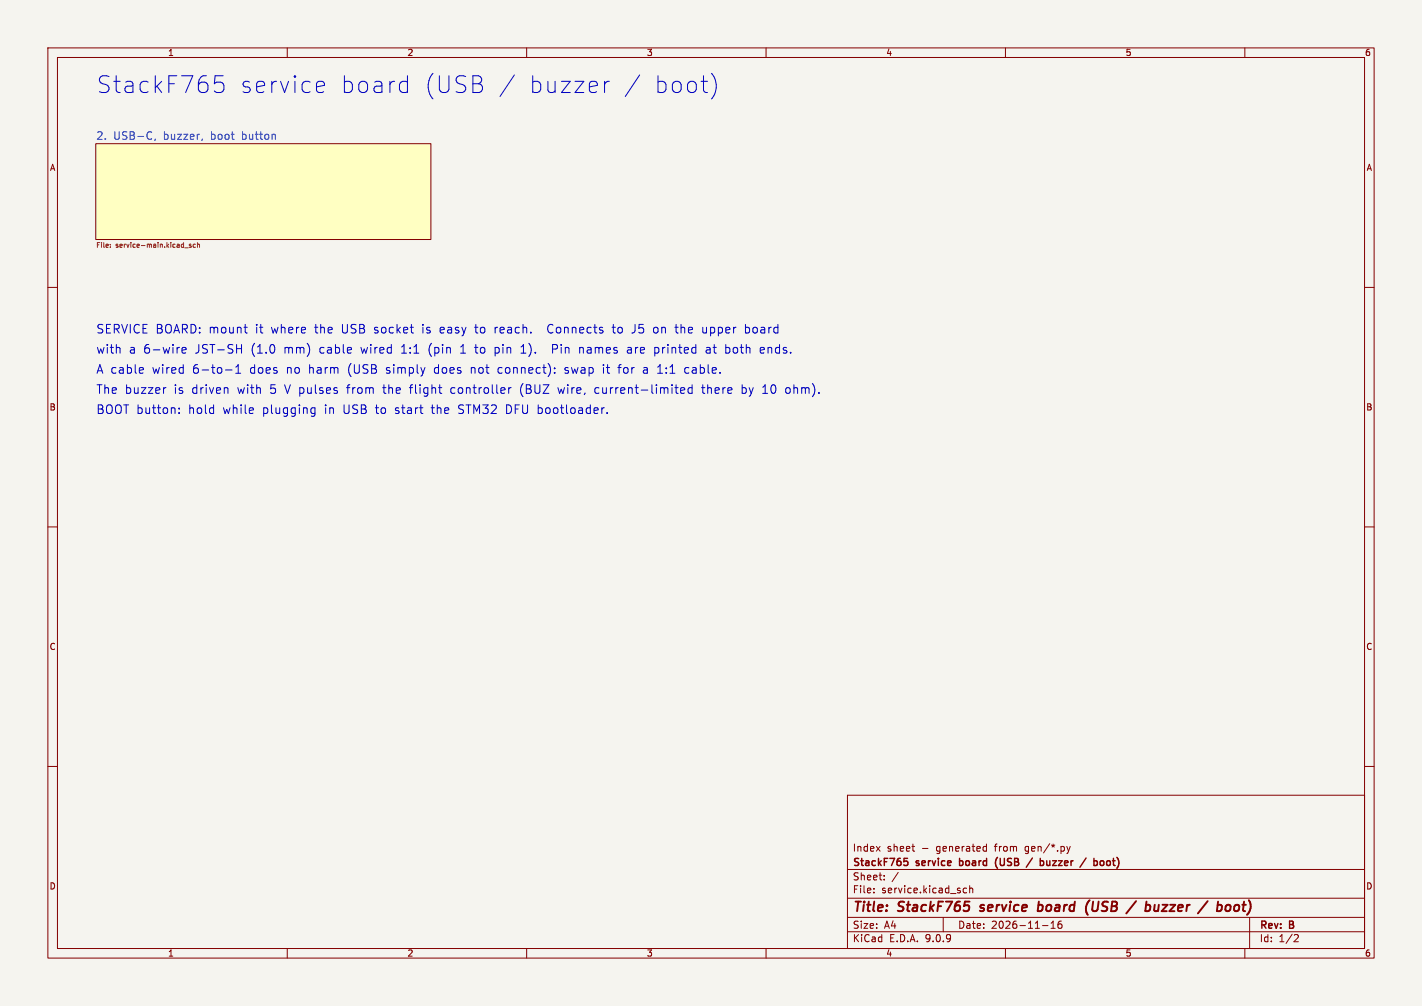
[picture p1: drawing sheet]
<svg xmlns="http://www.w3.org/2000/svg" width="297mm" height="210mm" viewBox="0 0 297 210" stroke-linecap="round" stroke-linejoin="round" font-family="sans-serif">
<path d="M0 0h297v210h-297z" fill="#f5f4ef" stroke="#f5f4ef" stroke-width=".21"/>
<g fill="none" stroke="#840000" stroke-width=".21">
<path d="M10 10h277v190h-277zM12 12h273v186h-273zM60 10v2M110 10v2M160 10v2M210 10v2M260 10v2M20 30h70v20h-70zM10 60h2M285 60h2M10 110h2M285 110h2"/>
<path d="M10 160h2M177 166h108v32h-108zM190.5 176.7h.5M190.9 177.7h.1M205.6 176.7l.4 .1M206 177.6l-.4 .1M206 176.2v1.5M222.8 176.7l.4 1M223.2 177.7l-.4 .5M223.5 176.7l-.3 1M285 160h2M60 198v2"/>
<path d="M110 198v2M160 198v2M177 194.5h108M177 191.5h108M177 187.5h108M177 181.5h108M182.5 186.3v.1M182.5 185.5v.1M184.7 183.6v.1M184.7 182.8v.1M187.6 182.1l-1.3 2M197 191.5v3"/>
<path d="M201.9 185.5l-.4-.1-.3 .3 .1 .6h.6M202.5 185.5l.2-.1 .4 .1 .1 .9M202.5 184.9v1.5M210 198v2M217.7 193.2h1.2M219.5 193.8h.9M219.5 192.7l.5-.4v1.5M221.7 192.3l-.5 .1a1.01 1.01 0 0 0 0 1.4l.5-.1 .1-.5-.3-.3h-.4l-.1 .3M260 198v2M261 191.5v6.5M270.5 195.1l.5 .1 .2 .3-1 1.1h1"/>
</g>
<g fill="none" stroke="#840000" stroke-width=".4">
<path d="M204.6 190.1l.2 .1M204.9 189l-.1 .4M216.9 189h.7M217 188.2l-.3 2M217.6 190a.66 .66 0 0 1-.9 .1M227.6 187.9l-.3 .4M228.3 188.2l-.2 1.6 .3 .4M237.3 188.1l-2.1 2.6M241.2 188.9l-.1 1M241.9 190l-.3 .2-.5-.1M242 188.9l-.1 1.3M254.2 190.1l.1 .1"/>
<path d="M254.4 188.2l-.2 2M254.5 188.9l-.2 .1M257.9 189.1l.1-.1a.5 .5 0 0 1 .8 .3v.5l-.2 .3a.5 .5 0 0 1-.9-.3z"/>
</g>
<path d="M188.8 179.2h.8M188.8 179.8h.5l.3 .2-.1 .6h-.7M200.4 179.2v1.5M200.6 179.7l-.2 .1M208.3 179a1.72 1.72 0 0 0 0 2.3M215.6 179.1l-1.3 1.9M217.7 179.7l.3 .3v.4l-.3 .3M218.6 179.7l.1 .9h.5M230.1 179.7l.3 .1 .2 .2-.1 .5-.4 .2M231.6 179.7l-.3 .1-.2 .2 .1 .5 .4 .2M200.4 180.6l.2 .1" fill="none" stroke="#840000" stroke-width=".3"/>
<path d="M20 30h70v20h-70z" fill="#ffffc2" stroke="#ffffc2" stroke-width=".21"/>
<path d="M32.4 29l-.1 .3M42.3 29l-.2 .3" fill="none" stroke="#006464" stroke-width=".21"/>
<path d="M23.1 51.5v.1M23.1 51v.1M38.6 51.7h.7M39.9 51l-.4 .1 .4 .3v.2h-.4M40.8 51h-.3l-.2 .2 .1 .4h.4M41.2 51.1l.4-.1 .1 .6M41.2 50.6v1" fill="none" stroke="#725600" stroke-width=".21"/>
<g fill="none" stroke="#0000c2" stroke-width=".21">
<path d="M46.6 15.8h-1.7l-.1 1.7 .5-.4h.8l.3 .2 .4 .5v.8l-.2 .4-.5 .3h-.8l-.5-.3M66.6 17h.7l.3 .1 .2 .7-1.7 .3M67.6 19.1l-.3 .2h-.7M84.1 17h.7l.3 .1M85.1 19.1l-.3 .2h-.7M85.1 15.8v3.5M107.4 15.6l-3 4.5M126.3 17v2.3M127.3 17a.89 .89 0 0 0-1 .6M133.6 15.6l-3 4.5M146.4 17h1.4M147.1 19.1l.7 .2"/>
<path d="M148.6 15.3a4 4 0 0 1 0 5.3M29.7 76.7l.3 .5-.9 .1M29.9 77.8l-.2 .1M38 73.1l.9-.1-.1-.4-.5-.1-.3 .3 .1 .8h.7M47.1 77.2h1.4M49.2 77.9h1.1M49.2 76.6l.6-.5v1.8M49.4 72.8h1M50.4 71.9v1.8M51 68.3h.6M51.3 69.4l.3 .1M108.8 73.7h1"/>
<path d="M109.2 72.2l-.4 .2M114.5 68.2v.9M115.4 72.9h.7M115.8 77.8v.1M115.8 76.8v.2M116.1 71.9h-.7v1.8M121.1 72.5v1.2M121.6 72.5l-.5 .2M126 76.1v.2M126 76.7v1.2M127.8 68.3h.7M129 76.7h.7"/>
<path d="M131.6 72.5l-.5 .1M131.7 73h-.4a.35 .35 0 0 0-.3 .4 .35 .35 0 0 0 .3 .3h.4M132.4 69.4l-.4 .1M134.6 76.7l-.2 .1M134.6 77.2a.35 .35 0 0 0-.3 .4 .35 .35 0 0 0 .3 .3M136.8 73.6l.5 .1M136.8 72.5v1.8M136.8 68.3l-.3 .4v.5l.3 .3M137.3 72.5l-.5 .1M141 68.3h.6M141.2 67.7v1.6l.4 .2M143.7 76.7l-.5 .1-.2 .3 .1 .7 .6 .1"/>
<path d="M146.8 68.3v1l.1 .1 .4 .1M147.6 72.6h.6M148.2 73h-.5a.35 .35 0 0 0-.2 .4 .35 .35 0 0 0 .2 .3h.5M151.8 72.5l.5 .1M152.3 73.6l-.5 .1M155.7 68.4h.7M155.7 69.4h.7M155.7 67.7v1.8M159.6 72.8l-.2-.3h-.4l-.2 .3 .1 .8h.7M159.6 73l-.8 .1M34.7 80.9l-.4 .1M37.4 86.2v.1"/>
<path d="M37.4 85.2v.2M65.1 86.2h.7M65.1 85.2h.7M65.8 85.1v1.5l-.4 .3-.4-.1M106.2 80.9v1.2M106.8 80.9l-.4 .1-.2 .3M116.5 80.9l.4 1.2M124.4 81l-.2 .3v.5l.2 .2M126.8 86.2v.1M142.2 81.5l.8-.1-.1-.4-.5-.1-.2 .3v.8h.7M144.6 81l-.6-.1-.3 .4v.5l.2 .2h.7M144.6 80.3v1.8"/>
<path d="M146.5 80.9h.7M146.8 80.3v1.6l.2 .2M155 82l.5 .1M155 80.3v1.8M155.5 80.9l-.5 .1M159.3 82.1h1M159.5 80.8l.3-.5v1.8M164.7 80.9l-.4 .1-.2 .3 .1 .7 .5 .1"/>
</g>
<g font-size="4.9" fill="#0000c2">
<text x="20" y="19.8">StackF765</text>
<text x="49.8" y="19.8">service</text>
<text x="70.5" y="19.8">board</text>
<text x="87.8" y="19.8">(USB</text>
<text x="109.1" y="19.8">buzzer</text>
<text x="134.8" y="19.8">boot)</text>
</g>
<g font-size="2.8" fill="#840000">
<text x="178" y="190.9">Title:</text>
<text x="187.7" y="190.9">StackF765</text>
<text x="205.6" y="190.9">service</text>
<text x="218.4" y="190.9">board</text>
<text x="229.2" y="190.9">(USB</text>
<text x="238.9" y="190.9">/</text>
<text x="243.3" y="190.9">buzzer</text>
<text x="255.4" y="190.9">/</text>
<text x="259.8" y="190.9">boot)</text>
</g>
<g font-size="2.5" fill="#0000c2">
<text x="20" y="69.8">SERVICE BOARD: mount</text>
<text x="53.4" y="69.8">it</text>
<text x="56.7" y="69.8">where</text>
<text x="65.9" y="69.8">the</text>
<text x="71.6" y="69.8">USB socket</text>
<text x="88.6" y="69.8">is</text>
<text x="92.4" y="69.8">easy</text>
<text x="99.8" y="69.8">to</text>
<text x="104" y="69.8">reach.</text>
<text x="115.2" y="69.8">Connects</text>
<text x="128.9" y="69.8">to</text>
<text x="133.1" y="69.8">J5</text>
<text x="137.6" y="69.8">on</text>
<text x="142.3" y="69.8">the</text>
<text x="148" y="69.8">upper</text>
<text x="157" y="69.8">board</text>
<text x="20" y="74">with</text>
<text x="26.9" y="74">a 6-wire</text>
<text x="40.8" y="74">JST-SH</text>
<text x="52.5" y="74">(1.0</text>
<text x="59.5" y="74">mm)</text>
<text x="67" y="74">cable</text>
<text x="75.7" y="74">wired</text>
<text x="84.2" y="74">1:1</text>
<text x="90" y="74">(pin</text>
<text x="96.7" y="74">1</text>
<text x="99.9" y="74">to</text>
<text x="104.1" y="74">pin</text>
<text x="109.6" y="74">1).</text>
<text x="116.3" y="74">Pin</text>
<text x="122.1" y="74">names</text>
<text x="132.2" y="74">are</text>
<text x="138" y="74">printed</text>
<text x="148.9" y="74">at</text>
<text x="153" y="74">both</text>
<text x="160.4" y="74">ends.</text>
<text x="20" y="78.2">A cable</text>
<text x="20" y="82.4">The buzzer</text>
<text x="31.8" y="78.2">wired</text>
<text x="36.3" y="82.4">is</text>
<text x="40.1" y="82.4">driven</text>
<text x="40.3" y="78.2">6-to-1</text>
<text x="49.7" y="82.4">with</text>
<text x="52.3" y="78.2">does</text>
<text x="56.6" y="82.4">5</text>
<text x="59.8" y="82.4">V pulses</text>
<text x="60" y="78.2">no</text>
<text x="64.7" y="78.2">harm</text>
<text x="72.9" y="82.4">from</text>
<text x="73" y="78.2">(USB</text>
<text x="80.5" y="82.4">the</text>
<text x="81" y="78.2">simply</text>
<text x="86.2" y="82.4">flight</text>
<text x="91.2" y="78.2">does</text>
<text x="94.8" y="82.4">controller</text>
<text x="98.9" y="78.2">not</text>
<text x="104.6" y="78.2">connect):</text>
<text x="109.4" y="82.4">(BUZ</text>
<text x="117.4" y="82.4">wire,</text>
<text x="118.7" y="78.2">swap</text>
<text x="125.2" y="82.4">current-limited</text>
<text x="126.8" y="78.2">it</text>
<text x="130.1" y="78.2">for</text>
<text x="135.4" y="78.2">a 1:1</text>
<text x="144.2" y="78.2">cable.</text>
<text x="147.7" y="82.4">there</text>
<text x="156" y="82.4">by</text>
<text x="160.5" y="82.4">10</text>
<text x="165.4" y="82.4">ohm).</text>
<text x="20" y="86.6">BOOT button:</text>
<text x="39.3" y="86.6">hold</text>
<text x="46.6" y="86.6">while</text>
<text x="54.9" y="86.6">plugging</text>
<text x="68" y="86.6">in</text>
<text x="71.9" y="86.6">USB to</text>
<text x="82.9" y="86.6">start</text>
<text x="90.6" y="86.6">the</text>
<text x="96.3" y="86.6">STM32</text>
<text x="106.4" y="86.6">DFU bootloader.</text>
</g>
<g font-size="2.2" fill="#006464">
<text x="20" y="29.3">2.</text>
<text x="23.6" y="29.3">USB-C,</text>
<text x="34.1" y="29.3">buzzer,</text>
<text x="44.1" y="29.3">boot</text>
<text x="50.7" y="29.3">button</text>
</g>
<g font-size="2.1" fill="#840000">
<text x="178" y="178">Index</text>
<text x="185.2" y="178">sheet</text>
<text x="192.5" y="178">-</text>
<text x="195.7" y="178">generated</text>
<text x="208.1" y="178">from</text>
<text x="214.5" y="178">gen/*.py</text>
<text x="178" y="184">Sheet:</text>
<text x="178" y="181.2">StackF765</text>
<text x="191.5" y="181.2">service</text>
<text x="201.1" y="181.2">board</text>
<text x="209.2" y="181.2">(USB</text>
<text x="216.4" y="181.2">/</text>
<text x="219.7" y="181.2">buzzer</text>
<text x="228.8" y="181.2">/</text>
<text x="232.1" y="181.2">boot)</text>
<text x="178" y="186.7">File:</text>
<text x="184.1" y="186.7">service.kicad_sch</text>
<text x="178" y="196.9">KiCad</text>
<text x="178" y="194.1">Size:</text>
<text x="184.7" y="194.1">A4</text>
<text x="185.7" y="196.9">E.D.A.</text>
<text x="193.3" y="196.9">9.0.9</text>
<text x="200" y="194.1">Date:</text>
<text x="207" y="194.1">2026-11-16</text>
<text x="263" y="194.3">Rev:</text>
<text x="263" y="196.9">Id:</text>
<text x="267.1" y="196.9">1/2</text>
<text x="269.4" y="194.3">B</text>
</g>
<g font-size="1.8" fill="#840000">
<text x="35" y="11.9">1</text>
<text x="85" y="11.9">2</text>
<text x="135" y="11.9">3</text>
<text x="185" y="11.9">4</text>
<text x="235" y="11.9">5</text>
<text x="285" y="11.9">6</text>
<text x="10.3" y="35.9">A</text>
<text x="285.3" y="35.9">A</text>
<text x="10.3" y="85.9">B</text>
<text x="285.3" y="85.9">B</text>
<text x="10.3" y="135.9">C</text>
<text x="285.3" y="135.9">C</text>
<text x="10.3" y="185.9">D</text>
<text x="285.3" y="185.9">D</text>
<text x="35" y="199.9">1</text>
<text x="85" y="199.9">2</text>
<text x="135" y="199.9">3</text>
<text x="185" y="199.9">4</text>
<text x="235" y="199.9">5</text>
<text x="285" y="199.9">6</text>
</g>
<g font-size="1.4" fill="#725600">
<text x="20" y="52.1">File:</text>
<text x="24.2" y="52.1">service-main.kicad_sch</text>
</g>
</svg>
